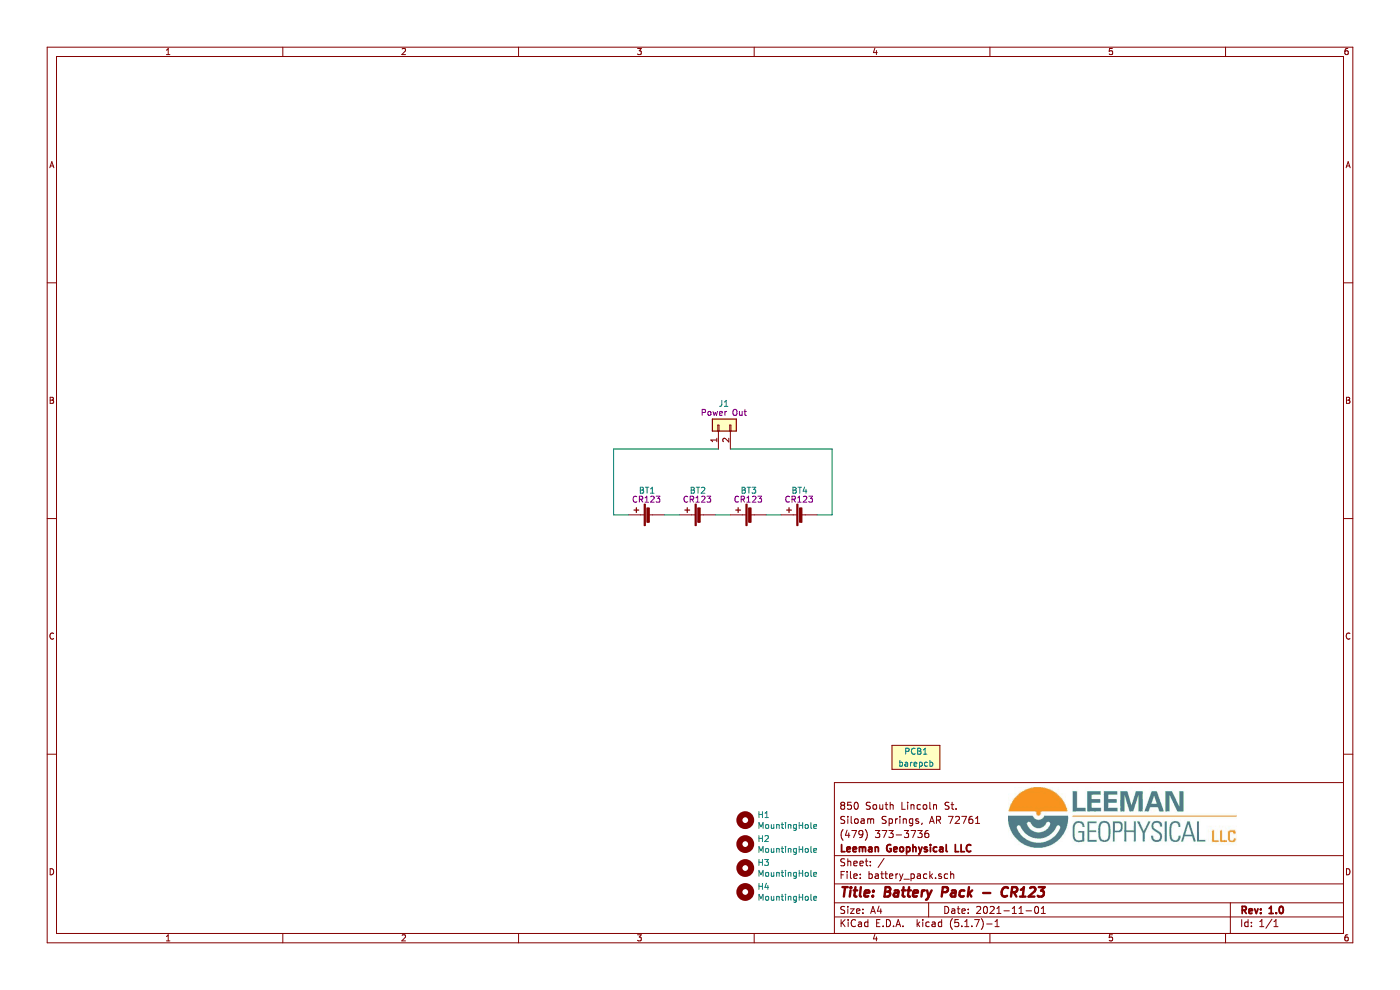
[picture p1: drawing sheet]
EESchema Schematic File Version 4
EELAYER 30 0
EELAYER END
$Descr A4 11693 8268
encoding utf-8
Sheet 1 1
Title "Battery Pack - CR123"
Date "2021-11-01"
Rev "1.0"
Comp "Leeman Geophysical LLC"
Comment1 "(479) 373-3736"
Comment2 "Siloam Springs, AR 72761"
Comment3 "850 South Lincoln St."
Comment4 ""
$EndDescr
$Comp
L Mechanical:MountingHole H1
U 1 1
P 6225 6850
F 0 "H1" H 6325 6896 50  0000 L CNN
F 1 "MountingHole" H 6325 6805 50  0000 L CNN
F 2 "Mounting_Holes:MountingHole_3.2mm_M3_ISO7380" H 6225 6850 50  0001 C CNN
F 3 "~" H 6225 6850 50  0001 C CNN
F 4 "0-0000000" H 6225 6850 50  0001 C CNN "Internal Part Number"
F 5 "0" H 6225 6850 50  0001 C CNN "Populated"
	1    6225 6850
	1    0    0    -1  
$EndComp
$Comp
L Mechanical:MountingHole H2
U 1 1
P 6225 7050
F 0 "H2" H 6325 7096 50  0000 L CNN
F 1 "MountingHole" H 6325 7005 50  0000 L CNN
F 2 "Mounting_Holes:MountingHole_3.2mm_M3_ISO7380" H 6225 7050 50  0001 C CNN
F 3 "~" H 6225 7050 50  0001 C CNN
F 4 "0-0000000" H 6225 7050 50  0001 C CNN "Internal Part Number"
F 5 "0" H 6225 7050 50  0001 C CNN "Populated"
	1    6225 7050
	1    0    0    -1  
$EndComp
$Comp
L Mechanical:MountingHole H3
U 1 1
P 6225 7250
F 0 "H3" H 6325 7296 50  0000 L CNN
F 1 "MountingHole" H 6325 7205 50  0000 L CNN
F 2 "Mounting_Holes:MountingHole_3.2mm_M3_ISO7380" H 6225 7250 50  0001 C CNN
F 3 "~" H 6225 7250 50  0001 C CNN
F 4 "0-0000000" H 6225 7250 50  0001 C CNN "Internal Part Number"
F 5 "0" H 6225 7250 50  0001 C CNN "Populated"
	1    6225 7250
	1    0    0    -1  
$EndComp
$Comp
L Mechanical:MountingHole H4
U 1 1
P 6225 7450
F 0 "H4" H 6325 7496 50  0000 L CNN
F 1 "MountingHole" H 6325 7405 50  0000 L CNN
F 2 "Mounting_Holes:MountingHole_3.2mm_M3_ISO7380" H 6225 7450 50  0001 C CNN
F 3 "~" H 6225 7450 50  0001 C CNN
F 4 "0-0000000" H 6225 7450 50  0001 C CNN "Internal Part Number"
F 5 "0" H 6225 7450 50  0001 C CNN "Populated"
	1    6225 7450
	1    0    0    -1  
$EndComp
$Comp
L batteries:1-0000782 BT1
U 1 1
P 5450 4300
F 0 "BT1" V 5650 4275 50  0000 L CNN
F 1 "1-0000782" H 5800 4450 50  0001 L CNN
F 2 "batteries:1-0000782" V 5450 4360 50  0001 C CNN
F 3 "~" V 5450 4360 50  0001 C CNN
F 4 "1-0000782" H 6050 4350 50  0001 C CNN "Internal Part Number"
F 5 "1" H 5450 4300 50  0001 C CNN "Populated"
F 6 "CR123" V 5575 4225 50  0000 L CNN "PValue"
	1    5450 4300
	0    -1   -1   0   
$EndComp
Wire Wire Line
	6950 3750 6950 4300
Wire Wire Line
	6950 4300 6825 4300
Wire Wire Line
	6100 3750 6950 3750
Wire Wire Line
	5125 3750 5125 4300
Wire Wire Line
	5250 4300 5125 4300
Wire Wire Line
	5125 3750 6000 3750
Wire Wire Line
	5550 4300 5675 4300
Wire Wire Line
	5975 4300 6100 4300
Wire Wire Line
	6400 4300 6525 4300
$Comp
L batteries:1-0000782 BT2
U 1 1
P 5875 4300
F 0 "BT2" V 6075 4275 50  0000 L CNN
F 1 "1-0000782" H 6225 4450 50  0001 L CNN
F 2 "batteries:1-0000782" V 5875 4360 50  0001 C CNN
F 3 "~" V 5875 4360 50  0001 C CNN
F 4 "1-0000782" H 6475 4350 50  0001 C CNN "Internal Part Number"
F 5 "1" H 5875 4300 50  0001 C CNN "Populated"
F 6 "CR123" V 6000 4225 50  0000 L CNN "PValue"
	1    5875 4300
	0    -1   -1   0   
$EndComp
$Comp
L batteries:1-0000782 BT3
U 1 1
P 6300 4300
F 0 "BT3" V 6500 4275 50  0000 L CNN
F 1 "1-0000782" H 6650 4450 50  0001 L CNN
F 2 "batteries:1-0000782" V 6300 4360 50  0001 C CNN
F 3 "~" V 6300 4360 50  0001 C CNN
F 4 "1-0000782" H 6900 4350 50  0001 C CNN "Internal Part Number"
F 5 "1" H 6300 4300 50  0001 C CNN "Populated"
F 6 "CR123" V 6425 4225 50  0000 L CNN "PValue"
	1    6300 4300
	0    -1   -1   0   
$EndComp
$Comp
L batteries:1-0000782 BT4
U 1 1
P 6725 4300
F 0 "BT4" V 6925 4275 50  0000 L CNN
F 1 "1-0000782" H 7075 4450 50  0001 L CNN
F 2 "batteries:1-0000782" V 6725 4360 50  0001 C CNN
F 3 "~" V 6725 4360 50  0001 C CNN
F 4 "1-0000782" H 7325 4350 50  0001 C CNN "Internal Part Number"
F 5 "1" H 6725 4300 50  0001 C CNN "Populated"
F 6 "CR123" V 6850 4225 50  0000 L CNN "PValue"
	1    6725 4300
	0    -1   -1   0   
$EndComp
$Comp
L np_connectors:NP_Conn_01x02_Relief J1
U 1 1
P 6000 3550
F 0 "J1" V 6175 3550 50  0000 R CNN
F 1 "NP_Conn_01x02_Relief" H 6000 3350 50  0001 C CNN
F 2 "np_connectors:SolderWire_1x02_Relief" H 6000 3550 50  0001 C CNN
F 3 "~" H 6000 3550 50  0001 C CNN
F 4 "0-0000000" H 6000 3550 50  0001 C CNN "Internal Part Number"
F 5 "0" H 6000 3550 50  0001 C CNN "Populated"
F 6 "Power Out" V 6100 3700 50  0000 R CNN "PValue"
	1    6000 3550
	0    -1   -1   0   
$EndComp
$Comp
L misc:barepcb PCB1
U 1 1
P 7650 6325
F 0 "PCB1" H 7550 6375 50  0000 L CNN
F 1 "barepcb" H 7500 6275 50  0000 L CNN
F 2 "misc:barepcb" H 7650 6325 50  0001 C CNN
F 3 "" H 7650 6325 50  0001 C CNN
F 4 "3-0000105" H 7650 6325 50  0001 C CNN "Internal Part Number"
F 5 "1" H 7650 6325 50  0001 C CNN "Populated"
F 6 "Bare PCB" H 7650 6325 50  0001 C CNN "PValue"
	1    7650 6325
	1    0    0    -1  
$EndComp
$EndSCHEMATC
